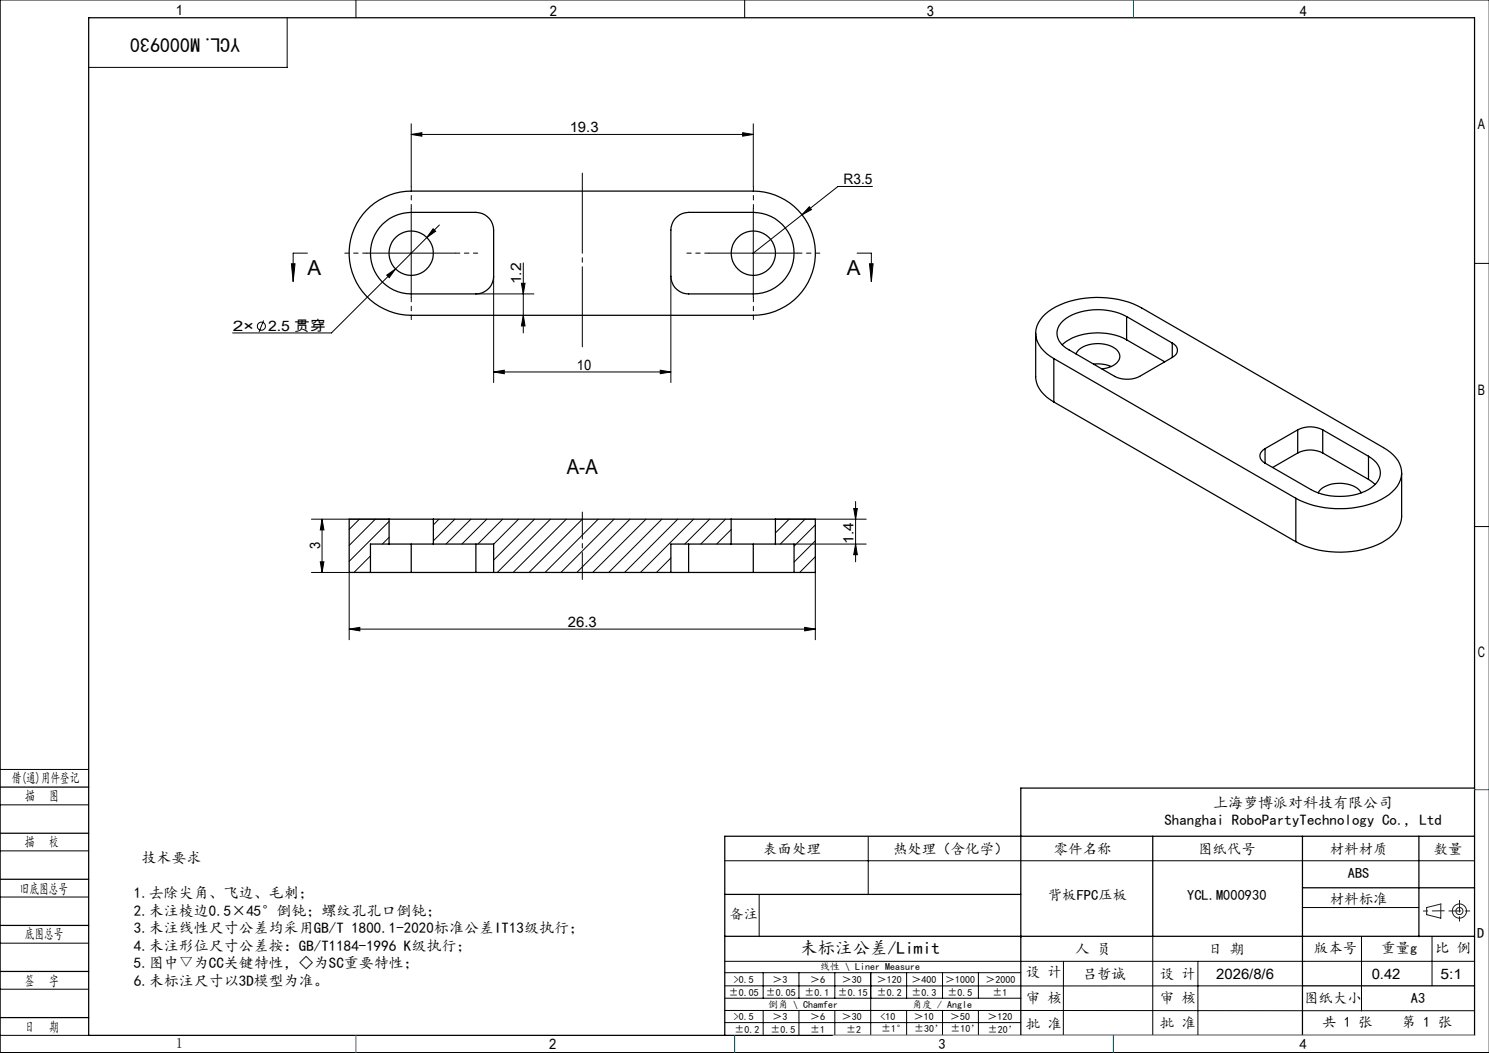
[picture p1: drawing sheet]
<svg xmlns="http://www.w3.org/2000/svg" width="420mm" height="297mm" viewBox="0 0 420 297" stroke-linecap="round" stroke-linejoin="round" font-family="sans-serif">
<g fill="none" stroke="#000" stroke-width=".28">
<path d="M100.4 0v5M210 0v5M420 0h-419.9v297h419.9M81 5v14h-56M116 37.9l3-.5v1zM116 34.9v17.8M116 37.9h96.5M209.5 37.4l3 .5-3 .5zM212.5 34.9v17.8M116 58.9v25M212.5 58.9v25M228.3 58.3l.6 .8-2.7 1.5z"/>
<path d="M246.1 52.6h-9.7l-23.9 18.8M82.2 74.4h1l-.5 5zM86.7 71.4h-4v8M103.5 71.4h25M109.1 77.6l2.5-1.8-1.8 2.5zM122.2 64.5l.7 .7-2.5 1.8zM123.9 63.5l-30.4 30.4h-27.9M139.2 77.9v30M147.1 79.9h1l-.5 3zM147.6 74.2v19.7M189.2 77.9v30M200 71.4h25"/>
<path d="M241.8 71.4h4v8M245.3 74.4h1l-.5 5zM415.9 74.3h4.1M74.4 90.4l-1.3 3.2M134.2 82.9h16.4M147.6 88.9l.5 3h-1zM139.2 104.9l3-.5v1zM139.2 104.9h50M186.2 104.4l3 .5-3 .5zM87.8 146.4h21.9M90.3 158.5h1.1l-.6 3zM90.8 146.4v15.1"/>
<path d="M90.8 146.4l.6 3.1h-1.1zM101.4 146.4l-2.9 2.9M104.5 156.8l-4.7 4.7M105.9 146.4l-7.4 7.4M109.7 147.1l-11.2 11.2M109.7 151.5l-1.9 2M123.8 146.4l-1.6 1.7M128.3 146.4l-6.1 6.1M132.8 146.4l-7 7.1M137.3 146.4l-7 7.1M141.8 146.4l-7 7.1M146.3 146.4l-7.1 7.1"/>
<path d="M150.8 146.4l-11.6 11.6M155.3 146.4l-15 15.1M159.7 146.4l-15 15.1M164.3 146.4l-15.1 15.1M168.7 146.4l-15 15.1M173.2 146.4l-15 15.1M177.7 146.4l-15 15.1M182.2 146.4l-15 15.1M186.7 146.4l-15 15.1M189.2 157.4l-4 4.1M191.2 146.4l-15 15.1M195.7 146.4l-15 15.1"/>
<path d="M200.2 146.4l-7.1 7.1M204.6 146.4l-6.9 7.1M206.2 149.4l-4.1 4.1M218.7 146.4h25.6M222.6 146.4l-3.9 3.9M224 153.5h20.3M227.1 146.4l-7 7.1M230 148.1l-6 6M230 152.5l-6 6M230 157l-4.4 4.5M240.8 143.4h1l-.5 3zM241.3 153.5l.5 3h-1z"/>
<path d="M241.3 141.5v17M415.9 148.5h4.1M87.8 161.5h16.7M98.5 177.4l3-.5v1zM98.5 161.5v18.9M98.5 177.4h131.5M104.5 161.3l-.1 .2M227 176.9l3 .5-3 .5zM230 161.5v18.9M0 217h25M0 227h25M0 240h25"/>
<path d="M244.9 236v16.3M0 253h25M204.4 242.8h211.5M214.1 252.4v11.8M367.4 256h32.8M0 266h25M0 279h25M204.4 271.1h211.5M204.4 278.1h163M204.4 274.4h83.5M215.3 274.4v7.1M225.4 274.4v7.1"/>
<path d="M235.5 274.4v7.1M245.6 274.4v17.6M255.7 274.4v7.1M265.9 274.4v7.1M276 274.4v7.1M300 271.1l-.1 21M325.2 264.1v27.9M337.9 271.1v20.9M384 264.2v20.9M403.9 264.1v14M0 292h25M204.4 285l211.5 .1"/>
<path d="M204.4 288.4h83.5M204.5 281.5h83.5M215.3 285v7M225.4 285v7M235.5 285v7M255.7 285v7M265.9 285v7M276 285v7M287.9 292h128"/>
<circle cx="73.7" cy="92" r="1.14"/>
</g>
<g fill="none" stroke="#191924" stroke-width=".28">
<path d="M402.4 256l4-1v4l-4-1z"/>
<circle cx="411.7" cy="257" r="1"/>
<circle cx="411.7" cy="257" r="2"/>
</g>
<path d="M164.3 163.4v-19" fill="none" stroke="#000" stroke-width=".28" stroke-dasharray="30.5 1.3 1.3 1.3" stroke-dashoffset="22.9"/>
<path d="M164.3 97.8v-49" fill="none" stroke="#000" stroke-width=".28" stroke-dasharray="30.5 1.3 1.3 1.3" stroke-dashoffset="7.9"/>
<path d="M116 58.9v-6.3M212.5 58.9v-6.3M103.5 71.4h-6.2M128.5 71.4h6.3M200 71.4h-6.2M225 71.4h6.3M116 83.9v6.2M212.5 83.9v6.2" fill="none" stroke="#000" stroke-width=".28" stroke-dasharray="30.5 1.3 1.3 1.3" stroke-dashoffset="29.3"/>
<g fill="none" stroke="#000" stroke-width=".35">
<path d="M25 5h390.9v287h-390.9zM103.3 59.3a17.8 17.8 0 0 1 12.7-5.4h96.5a17.5 17.5 0 0 1 17.5 17.5 17.5 17.5 0 0 1-17.5 17.5h-96.5a17.5 17.5 0 0 1-16.1-10.6 17.5 17.5 0 0 1 3.4-19zM107.8 63.3a11.7 11.7 0 0 1 8.2-3.4h18.2a5.1 5.1 0 0 1 5 5v13a5 5 0 0 1-5 5h-18.2a11.5 11.5 0 0 1-10.6-7.1 11.5 11.5 0 0 1 2.4-12.5zM190.4 61.7a5 5 0 0 1 3.8-1.8h18.3a11.5 11.5 0 0 1 11.5 11.5 11.5 11.5 0 0 1-11.5 11.5h-18.3a5 5 0 0 1-5-5v-13a5.4 5.4 0 0 1 1.2-3.2zM292.1 94v12.3a8.6 8.6 0 0 0 5.2 7.1M303.5 99.8a6.5 6.5 0 0 1 6.4-2.9 6.8 6.8 0 0 1 5.6 2.4 2.77 2.77 0 0 1-1.8 4l-2.9 .8M317.8 89.3a17.7 17.7 0 0 0-17.2 .5 4.7 4.7 0 0 0 0 8.3l13.8 8a8 8 0 0 0 7.1 0l9.2-5.3M317.8 95.8a17.6 17.6 0 0 0-17.2 .6l-1 .9M317.8 89.3l12.9 7.5M317.8 95.8l10.7 6.3M317.8 89.3v6.5M330.7 96.8a2.14 2.14 0 0 1 1.4 2 2.14 2.14 0 0 1-1.4 2"/>
<path d="M330.7 96.8v4M297.3 101.1a8.2 8.2 0 0 1-5.1-8.3 11.4 11.4 0 0 1 8.1-7.4 28 28 0 0 1 21.7 1.5l68.2 39.4a8.8 8.8 0 0 1 5.2 7.3 8.4 8.4 0 0 1-4.6 6.6 27.2 27.2 0 0 1-25.3 .3M297.3 101.1l68.2 39.4M297.3 101.1v12.3M297.3 113.4l68.2 39.4M308.5 102.7h2.3l2.6 .7M356.8 126.5a2.16 2.16 0 0 0-1.4 2.1 2.16 2.16 0 0 0 1.4 2M356.8 126.5v4.1M366 121.2a7.7 7.7 0 0 1 7.1 0M366 127.8a7.7 7.7 0 0 1 7.1 0M366 121.2l-9.2 5.3M366 127.8l-7 4.1"/>
<path d="M366 121.2v6.6M371.8 139a6.6 6.6 0 0 1 6.3-2.7 6.5 6.5 0 0 1 5.8 2.7M373.1 121.2l12.9 7.5M373.1 127.8l12.9 7.4M373.1 121.2v6.6M386 128.7a5.2 5.2 0 0 1 3.1 6.2 9.6 9.6 0 0 1-7.4 4.8 17.8 17.8 0 0 1-12-1.6l-12.9-7.5M386 135.2l1.9 1.5M386 128.7v6.5M395.4 133.4v12.2a8.1 8.1 0 0 1-4.6 6.8 27 27 0 0 1-25.3 .4M109.7 146.4h12.5M109.7 153.5h12.5M109.7 146.4h-11.2v15.1h6"/>
<path d="M109.7 153.5h-5.2v8M109.7 146.4v7.1M116 153.5v8M122.2 153.5h17v8M122.2 146.4h84M122.2 146.4v7.1M134.2 153.5v8M194.2 153.5v8M206.2 146.4h12.5M206.2 153.5h12.5M206.2 153.5h-17v8M206.2 146.4v7.1"/>
<path d="M212.5 153.5v8M218.7 146.4v7.1M218.7 153.5h5.3v8M218.7 146.4h11.3v15.1h-6M365.5 140.5v12.3M104.5 161.5h11.5M116 161.5h18.2M134.2 161.5h5M139.2 161.5h50M189.2 161.5h5M194.2 161.5h18.3M212.5 161.5h11.5"/>
<path d="M0 222h25M0 235h25M325.2 235.9v28.2M367.4 235.9v56.1M400.2 235.9v28.3M415.9 235.9h-211.5v56.1M415.9 222.3h-128v69.7M0 248h25M204.4 252.3h83.5M367.4 250.4h48.5M0 261h25M0 274h25"/>
<path d="M204.4 264.1h211.5M367.4 278.1h48.5M0 287h25"/>
<circle cx="116" cy="71.4" r="6.3"/>
<circle cx="212.5" cy="71.4" r="6.3"/>
</g>
<path d="M407.4 256.9l-5.9 .1M408.7 256.9h6M411.7 253.9v6" fill="none" stroke="#191924" stroke-width=".28" stroke-dasharray="6.3 1.3 1.3 1.3" stroke-dashoffset="3"/>
<path d="M235 292h180.9" fill="none" stroke="#c0c0c0" stroke-width=".28"/>
<path d="M319.7 0v5M415.9 222.7h4.1M100.4 292v5M207.2 292v5M314 292v5" fill="none" stroke="#00f" stroke-width=".28"/>
<path d="M406.4 255h.1" fill="none" stroke="#0ff" stroke-width=".28"/>
<g fill="#000">
<path d="M209.5 37.4l3 .5-3 .5zM116 37.9l3-.5v1zM186.2 104.4l3 .5-3 .5zM139.2 104.9l3-.5v1zM227 176.9l3 .5-3 .5zM98.5 177.4l3-.5v1z"/>
<path d="M228.3 58.3l-2.1 2.3 2.7-1.5zM122.2 64.5l-1.8 2.5 2.5-1.8zM109.1 77.6l.7 .7 1.8-2.5z"/>
<path d="M245.3 74.4h1l-.5 5zM82.2 74.4h1l-.5 5z"/>
<path d="M147.1 79.9h1l-.5 3zM147.6 88.9l.5 3h-1zM90.8 146.4l.6 3.1h-1.1zM90.3 158.5h1.1l-.6 3z"/>
<path d="M241.3 153.5l.5 3h-1zM240.8 143.4h1l-.5 3z"/>
</g>
<g font-size="5.8">
<text x="86.7" y="77.5">A</text>
<text x="238.9" y="77.5">A</text>
<text x="159.9" y="133.7">A-A</text>
</g>
<text font-size="5.6" x="67.7" y="10.6" transform="rotate(-180 67.7 10.6)">YCL.M000930</text>
<text font-size="4.9" x="225.7" y="269">未标注公差/Limit</text>
<g font-size="4.2">
<text x="342.2" y="227.9">上海萝博派对科技有限公司</text>
<text x="328.5" y="232.8">Shanghai RoboPartyTechnology Co., Ltd</text>
<text x="39.9" y="243.5">技术要求</text>
<text x="37.8" y="253.4">1.去除尖角、飞边、毛刺；</text>
<text x="37.8" y="258.3">2.未注棱边0.5×45°倒钝；螺纹孔孔口倒钝；</text>
<text x="37.8" y="263.2">3.未注线性尺寸公差均采用GB/T 1800.1-2020标准公差IT13级执行；</text>
<text x="37.8" y="268.2">4.未注形位尺寸公差按：GB/T1184-1996 K级执行；</text>
<text x="37.8" y="273.1">5.图中▽为CC关键特性，◇为SC重要特性；</text>
<text x="37.8" y="278">6.未标注尺寸以3D模型为准。</text>
</g>
<g font-size="4.1">
<text x="49.6" y="4.3">1</text>
<text x="155.1" y="4.6">2</text>
<text x="261.4" y="4.6">3</text>
<text x="366.6" y="4.6">4</text>
<text x="160.7" y="37.3">19.3</text>
<text x="416.9" y="36.3">A</text>
<text x="238" y="52">R3.5</text>
<text x="147" y="80.2" transform="rotate(-90 147 80.2)">1.2</text>
<text x="65.6" y="93.5">2×</text>
<text x="75.6" y="93.5">2.5 贯穿</text>
<text x="162.7" y="104.3">10</text>
<text x="416.9" y="111.3">B</text>
<text x="90.3" y="154.9" transform="rotate(-90 90.3 154.9)">3</text>
<text x="240.8" y="153.4" transform="rotate(-90 240.8 153.4)">1.4</text>
<text x="160.2" y="176.9">26.3</text>
<text x="416.9" y="185.3">C</text>
<text x="3.3" y="220.9">借(通)用件登记</text>
<text x="7.1" y="226">描</text>
<text x="13.9" y="226">图</text>
<text x="7" y="238.9">描</text>
<text x="13.8" y="238.9">校</text>
<text x="215.3" y="240.8">表面处理</text>
<text x="251.9" y="240.8">热处理（含化学）</text>
<text x="297.3" y="240.8">零件名称</text>
<text x="337.9" y="240.8">图纸代号</text>
<text x="375.1" y="240.8">材料材质</text>
<text x="404.4" y="240.8">数量</text>
<text x="380.2" y="247.7">ABS</text>
<text x="5.6" y="252">旧底图总号</text>
<text x="295.6" y="253.7">背板FPC压板</text>
<text x="334.9" y="253.7">YCL.M000930</text>
<text x="375.1" y="254.9">材料标准</text>
<text x="205.7" y="259.3">备注</text>
<text x="7" y="265">底图总号</text>
<text x="303.3" y="269">人 员</text>
<text x="340.8" y="269">日 期</text>
<text x="370.6" y="268.7">版本号</text>
<text x="389.6" y="268.7">重量g</text>
<text x="404.8" y="268.7">比 例</text>
<text x="416.7" y="264.6">D</text>
<text x="289.3" y="275.5">设 计</text>
<text x="7" y="278">签</text>
<text x="13.8" y="278">字</text>
<text x="305.4" y="276">吕哲诚</text>
<text x="327.2" y="276">设 计</text>
<text x="343.1" y="276">2026/8/6</text>
<text x="386.9" y="276">0.42</text>
<text x="406.3" y="276">5:1</text>
<text x="289.3" y="283">审 核</text>
<text x="327.2" y="282.9">审 核</text>
<text x="367.8" y="282.9">图纸大小</text>
<text x="397.9" y="283">A3</text>
<text x="7" y="291">日</text>
<text x="13.8" y="291">期</text>
<text x="289.3" y="290.1">批 准</text>
<text x="327.2" y="290">批 准</text>
<text x="373" y="289.8">共 1 张</text>
<text x="395.4" y="289.8">第 1 张</text>
<text x="49.6" y="295.6">1</text>
<text x="154.9" y="296">2</text>
<text x="264.7" y="296">3</text>
<text x="366.6" y="296">4</text>
</g>
<g font-size="2.8">
<text x="231.3" y="273.6">线性 \ Liner Measure</text>
<text x="205.6" y="280.8">±0.05</text>
<text x="207" y="277.2">&gt;0.5</text>
<text x="216" y="280.8">±0.05</text>
<text x="217.9" y="277.2">＞3</text>
<text x="227" y="280.8">±0.1</text>
<text x="228.5" y="277.2">＞6</text>
<text x="236.3" y="280.8">±0.15</text>
<text x="237.5" y="277.2">＞30</text>
<text x="247.4" y="277.2">＞120</text>
<text x="247.4" y="280.8">±0.2</text>
<text x="257.1" y="277.2">＞400</text>
<text x="257.1" y="280.8">±0.3</text>
<text x="266.6" y="277.2">＞1000</text>
<text x="267.3" y="280.8">±0.5</text>
<text x="278" y="277.2">＞2000</text>
<text x="279.9" y="280.8">±1</text>
<text x="207" y="287.8">&gt;0.5</text>
<text x="216.6" y="284.3">倒角 \ Chamfer</text>
<text x="217.9" y="287.8">＞3</text>
<text x="228.5" y="287.8">＞6</text>
<text x="237.5" y="287.8">＞30</text>
<text x="248.4" y="287.8">&lt;10</text>
<text x="257.3" y="284.3">角度 / Angle</text>
<text x="257.8" y="287.8">＞10</text>
<text x="268" y="287.8">＞50</text>
<text x="278.5" y="287.8">＞120</text>
<text x="207.1" y="291.3">±0.2</text>
<text x="217.3" y="291.3">±0.5</text>
<text x="228.5" y="291.3">±1</text>
<text x="238.7" y="291.3">±2</text>
<text x="248.6" y="291.1">±1°</text>
<text x="257.8" y="291.1">±30’</text>
<text x="268.1" y="291.1">±10’</text>
<text x="278.6" y="291.2">±20’</text>
</g>
</svg>
